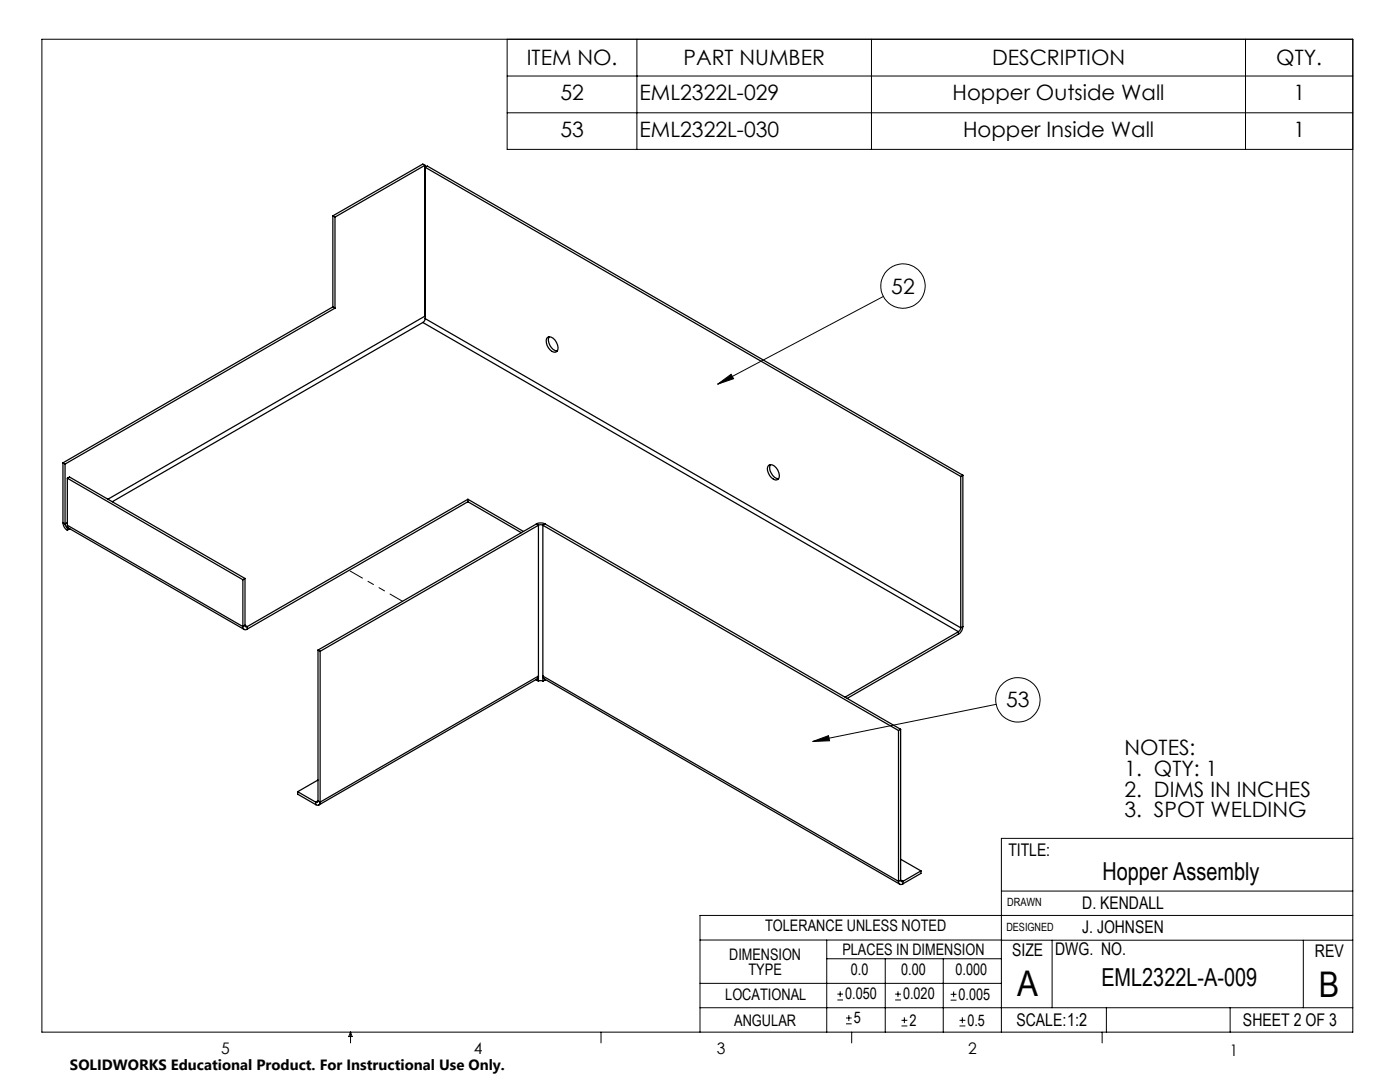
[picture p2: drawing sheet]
<svg xmlns="http://www.w3.org/2000/svg" width="279mm" height="216mm" viewBox="0 0 279 216" stroke-linecap="round" stroke-linejoin="round" font-family="sans-serif">
<g fill="none" stroke="#000" stroke-width=".2">
<path d="M8.4 7.8h261.6v198.2h-261.6zM101.2 7.8v22h168.8M101.2 15.2h168.8M127.1 7.8v22M173.9 7.8v22M248.6 7.8v22M101.2 22.5h168.8M176.3 59.2l-33.1 17.5M143.2 76.7l2.7-2 .5 .9zM162.2 148l3.1-1.2 .3 1zM198.8 140.5l-36.6 7.5M199.8 177.8h70.2"/>
<path d="M270 167.3h-70.2v38.7M139.7 187.6h60.2M139.7 196.2h60.1M165 187.6v18.4M165 191.3h34.8M167.1 199.5h1.1M167.1 198.4h1.1M167.7 197.8v1.1M176.7 191.3v14.7M178.6 199.5h1.2M178.6 198.4h1.2M179.2 197.8v1.1"/>
<path d="M188.2 191.3v14.7M189.7 199.6h1.2M189.7 198.4h1.2M190.3 197.8v1.2M199.8 187.6h70.2M210 187.6v13.5M260.1 187.6v13.5M270 182.7h-130.3v23.3M70 206v2.1M70 206l.3 .8h-.7zM119.9 206v2.1M139.7 201.1h130.3"/>
<path d="M168.8 204.3h1.2M168.8 203.1h1.2M169.4 202.6v1.1M170 206v2.1M179.9 204.7h1.2M179.9 203.6h1.2M180.5 203v1.2M191.5 204.7h1.2M191.5 203.6h1.2M192.1 203v1.2M220 206v2.1M220.8 201.1v4.9"/>
<path d="M245.5 201.1v4.9"/>
<circle cx="180.2" cy="57.1" r="4.4"/>
<circle cx="203.2" cy="139.6" r="4.4"/>
</g>
<path d="M143.2 76.7l2.7-2 .5 .9zM162.2 148l3.1-1.2 .3 1z" fill="#000"/>
<g fill="none" stroke="#000" stroke-width=".25">
<path d="M84.8 33l-17.9 10.3M84.8 33v30.1M84.8 33l-.4-.3-18 10.4M84.8 33.4l106.9 61.7M84.8 33.4v30.2M84.8 33.4l.5-.3 106.9 61.7M66.4 43.1l.5 .2M66.4 43.1v18.1M66.9 43.3v18.2M66.4 61.2l.5 .3M66.4 61.2l-53.8 31.2M66.9 61.5l-53.9 31.1"/>
<path d="M84.4 64.3l106.9 61.7M84.4 64.3l-62 35.8M84.8 63.1v.1M84.8 63.1l-63.3 36.5M84.8 63.6l-.1 .4-.3 .3M84.8 63.6l106.9 61.7M109.3 67.3a1.69 1.69 0 0 1 2 1.5 .93 .93 0 0 1-.7 1.5 2.38 2.38 0 0 1-1.5-2.7zM109.6 67.2a2.21 2.21 0 0 0 1.6 2.8M12.6 92.4l.4 .2M12.6 92.4v11.9M13 92.6v11.9M13.4 95.4l35.1 20.3"/>
<path d="M13.4 95.4l.5-.2 35 20.2M13.4 95.4v9.4M93.4 99.6l11.1 6.4M93.4 99.6l-44 25.4M93.4 99.6v.5M153.5 92.8a1.69 1.69 0 0 1 1.9 1.5 .93 .93 0 0 1-.7 1.5 2.35 2.35 0 0 1-1.5-2.7zM153.7 92.7a2.26 2.26 0 0 0 1.7 2.8M191.7 95.1v30.2M192.2 94.8l-.5 .3M192.2 94.8v30.2M12.6 104.3a1.79 1.79 0 0 0 .8 1.5M12.6 104.3l.4 .2"/>
<path d="M13 104.5l.1 .4 .3 .4M13.4 104.8l.1 .4M13.4 105.3v.5M13.4 104.8l35.1 20.2M13.4 104.3l-.4 .2M13.5 105.2l35.2 20.4M13.5 105.2l-.1 .1M13.9 105.5l-.5 .3M48.5 115.7v9.3M48.9 115.4l-.4 .3M48.9 115.4v9.4M93.4 100.1l10.6 6.2"/>
<path d="M93.4 100.1l-44 25.4M107 104.6a1.94 1.94 0 0 1 1.8 0M107 104.6l-43.5 25.1M107 104.6l.5 .2M107.5 104.8l.3-.1 .5 .1M107.5 104.8l-43.6 25.2M107.5 104.8v31.1M108.3 104.8l71 41M108.3 104.8v31.1M108.8 104.6l70.9 40.9M108.8 104.6l-.5 .2M48.5 125a.53 .53 0 0 0 .2 .6 .53 .53 0 0 0 .7-.1"/>
<path d="M48.9 124.8a.28 .28 0 0 0 .1 .3 .28 .28 0 0 0 .4-.1M48.9 124.8l-.4 .2M48.9 124.8l.5 .2M49.4 125v.5M63.5 129.7l.4 .3M63.5 129.7v30.1M63.9 130v30.1M107 135.6l.5 .3M107.5 135.9l.2-.1 .6 .1M108.8 135.6l-.5 .3M191.3 126l-22.6 13.1M191.3 126v.5"/>
<path d="M191.3 126.5l-22.2 12.8M191.7 125.3l-.1 .4-.3 .3M192.2 125a1.79 1.79 0 0 1-.9 1.5M192.2 125l-.5 .3M59.4 158l3.6 2.1M59.4 158v.5l3.6 2M63.5 159.8a.28 .28 0 0 1-.2 .3 .28 .28 0 0 1-.3 0M63.5 159.8l.4 .3M63.5 155.6l-4.1 2.4M63.5 159.8l-.5 .3M179.3 145.8v30.1M179.7 145.5l-.4 .3"/>
<path d="M179.7 145.5v30.1M63 160.1v.4M63.9 160.1a.53 .53 0 0 1-.3 .5 .53 .53 0 0 1-.6-.1M63.9 160.1l43.6-25.2-.3 .6-43.6 25.1M179.3 175.9a.53 .53 0 0 0 .3 .5 .53 .53 0 0 0 .6 0M179.3 175.9l-71-41 .3 .6 71 40.9M179.7 175.6a.28 .28 0 0 0 .2 .3 .28 .28 0 0 0 .3 0M179.7 175.6l-.4 .3M179.7 171.4l4.1 2.4M179.7 175.6l.5 .3M180.2 175.9v.5M183.8 173.8l-3.6 2.1"/>
<path d="M183.8 173.8v.5l-3.6 2.1"/>
</g>
<path d="M80.3 120l-10.4-6.1" fill="none" stroke="#000" stroke-width=".2" stroke-dasharray="6.3 1.3 1.3 1.3 1.3 1.3" stroke-dashoffset="3.5"/>
<g font-size="7.1">
<text x="203" y="198.7">A</text>
<text x="263.2" y="198.9">B</text>
</g>
<g font-size="4.9">
<text x="220" y="175.7">Hopper Assembly</text>
<text x="219.8" y="196.7">EML2322L-A-009</text>
</g>
<g font-size="4.2">
<text x="105.1" y="13">ITEM NO.</text>
<text x="136.4" y="13">PART NUMBER</text>
<text x="198" y="13">DESCRIPTION</text>
<text x="254.7" y="13">QTY.</text>
<text x="111.8" y="19.9">52</text>
<text x="127.6" y="19.9">EML2322L-029</text>
<text x="190.1" y="19.9">Hopper Outside Wall</text>
<text x="258.1" y="19.9">1</text>
<text x="111.8" y="27.3">53</text>
<text x="127.6" y="27.3">EML2322L-030</text>
<text x="192.2" y="27.3">Hopper Inside Wall</text>
<text x="258.1" y="27.3">1</text>
<text x="177.9" y="58.6">52</text>
<text x="200.8" y="141.2">53</text>
<text x="224.4" y="150.6">NOTES:</text>
<text x="224.4" y="154.8">1. QTY: 1</text>
<text x="224.4" y="158.9">2. DIMS IN INCHES</text>
<text x="224.4" y="163.1">3. SPOT WELDING</text>
</g>
<g font-size="3.5">
<text x="201.2" y="170.7">TITLE:</text>
<text x="216" y="181.4">D. KENDALL</text>
<text x="202" y="190.7">SIZE</text>
<text x="210.6" y="190.6">DWG. NO.</text>
<text x="216" y="186.2">J. JOHNSEN</text>
<text x="262.4" y="190.9">REV</text>
<text x="202.9" y="204.6">SCALE:1:2</text>
<text x="248.1" y="204.6">SHEET 2 OF 3</text>
</g>
<g font-size="3.2">
<text x="152.7" y="185.7">TOLERANCE UNLESS NOTED</text>
<text x="145.5" y="191.5">DIMENSION</text>
<text x="168.1" y="190.5">PLACES IN DIMENSION</text>
<text x="149.4" y="194.6">TYPE</text>
<text x="169.8" y="194.6">0.0</text>
<text x="179.8" y="194.6">0.00</text>
<text x="190.7" y="194.6">0.000</text>
<text x="144.7" y="199.6">LOCATIONAL</text>
<text x="168.7" y="199.4">0.050</text>
<text x="180.2" y="199.4">0.020</text>
<text x="191.3" y="199.5">0.005</text>
<text x="146.5" y="204.6">ANGULAR</text>
<text x="170.4" y="204.2">5</text>
<text x="181.5" y="204.6">2</text>
<text x="193.1" y="204.6">0.5</text>
<text x="44.2" y="210.4">5</text>
<text x="94.6" y="210.3">4</text>
<text x="143.1" y="210.4">3</text>
<text x="193.2" y="210.3">2</text>
<text x="245.4" y="210.6">1</text>
</g>
<text font-size="3" x="14" y="213.5">SOLIDWORKS Educational Product. For Instructional Use Only.</text>
<g font-size="2.3">
<text x="200.8" y="185.7">DESIGNED</text>
<text x="201" y="180.9">DRAWN</text>
</g>
</svg>
